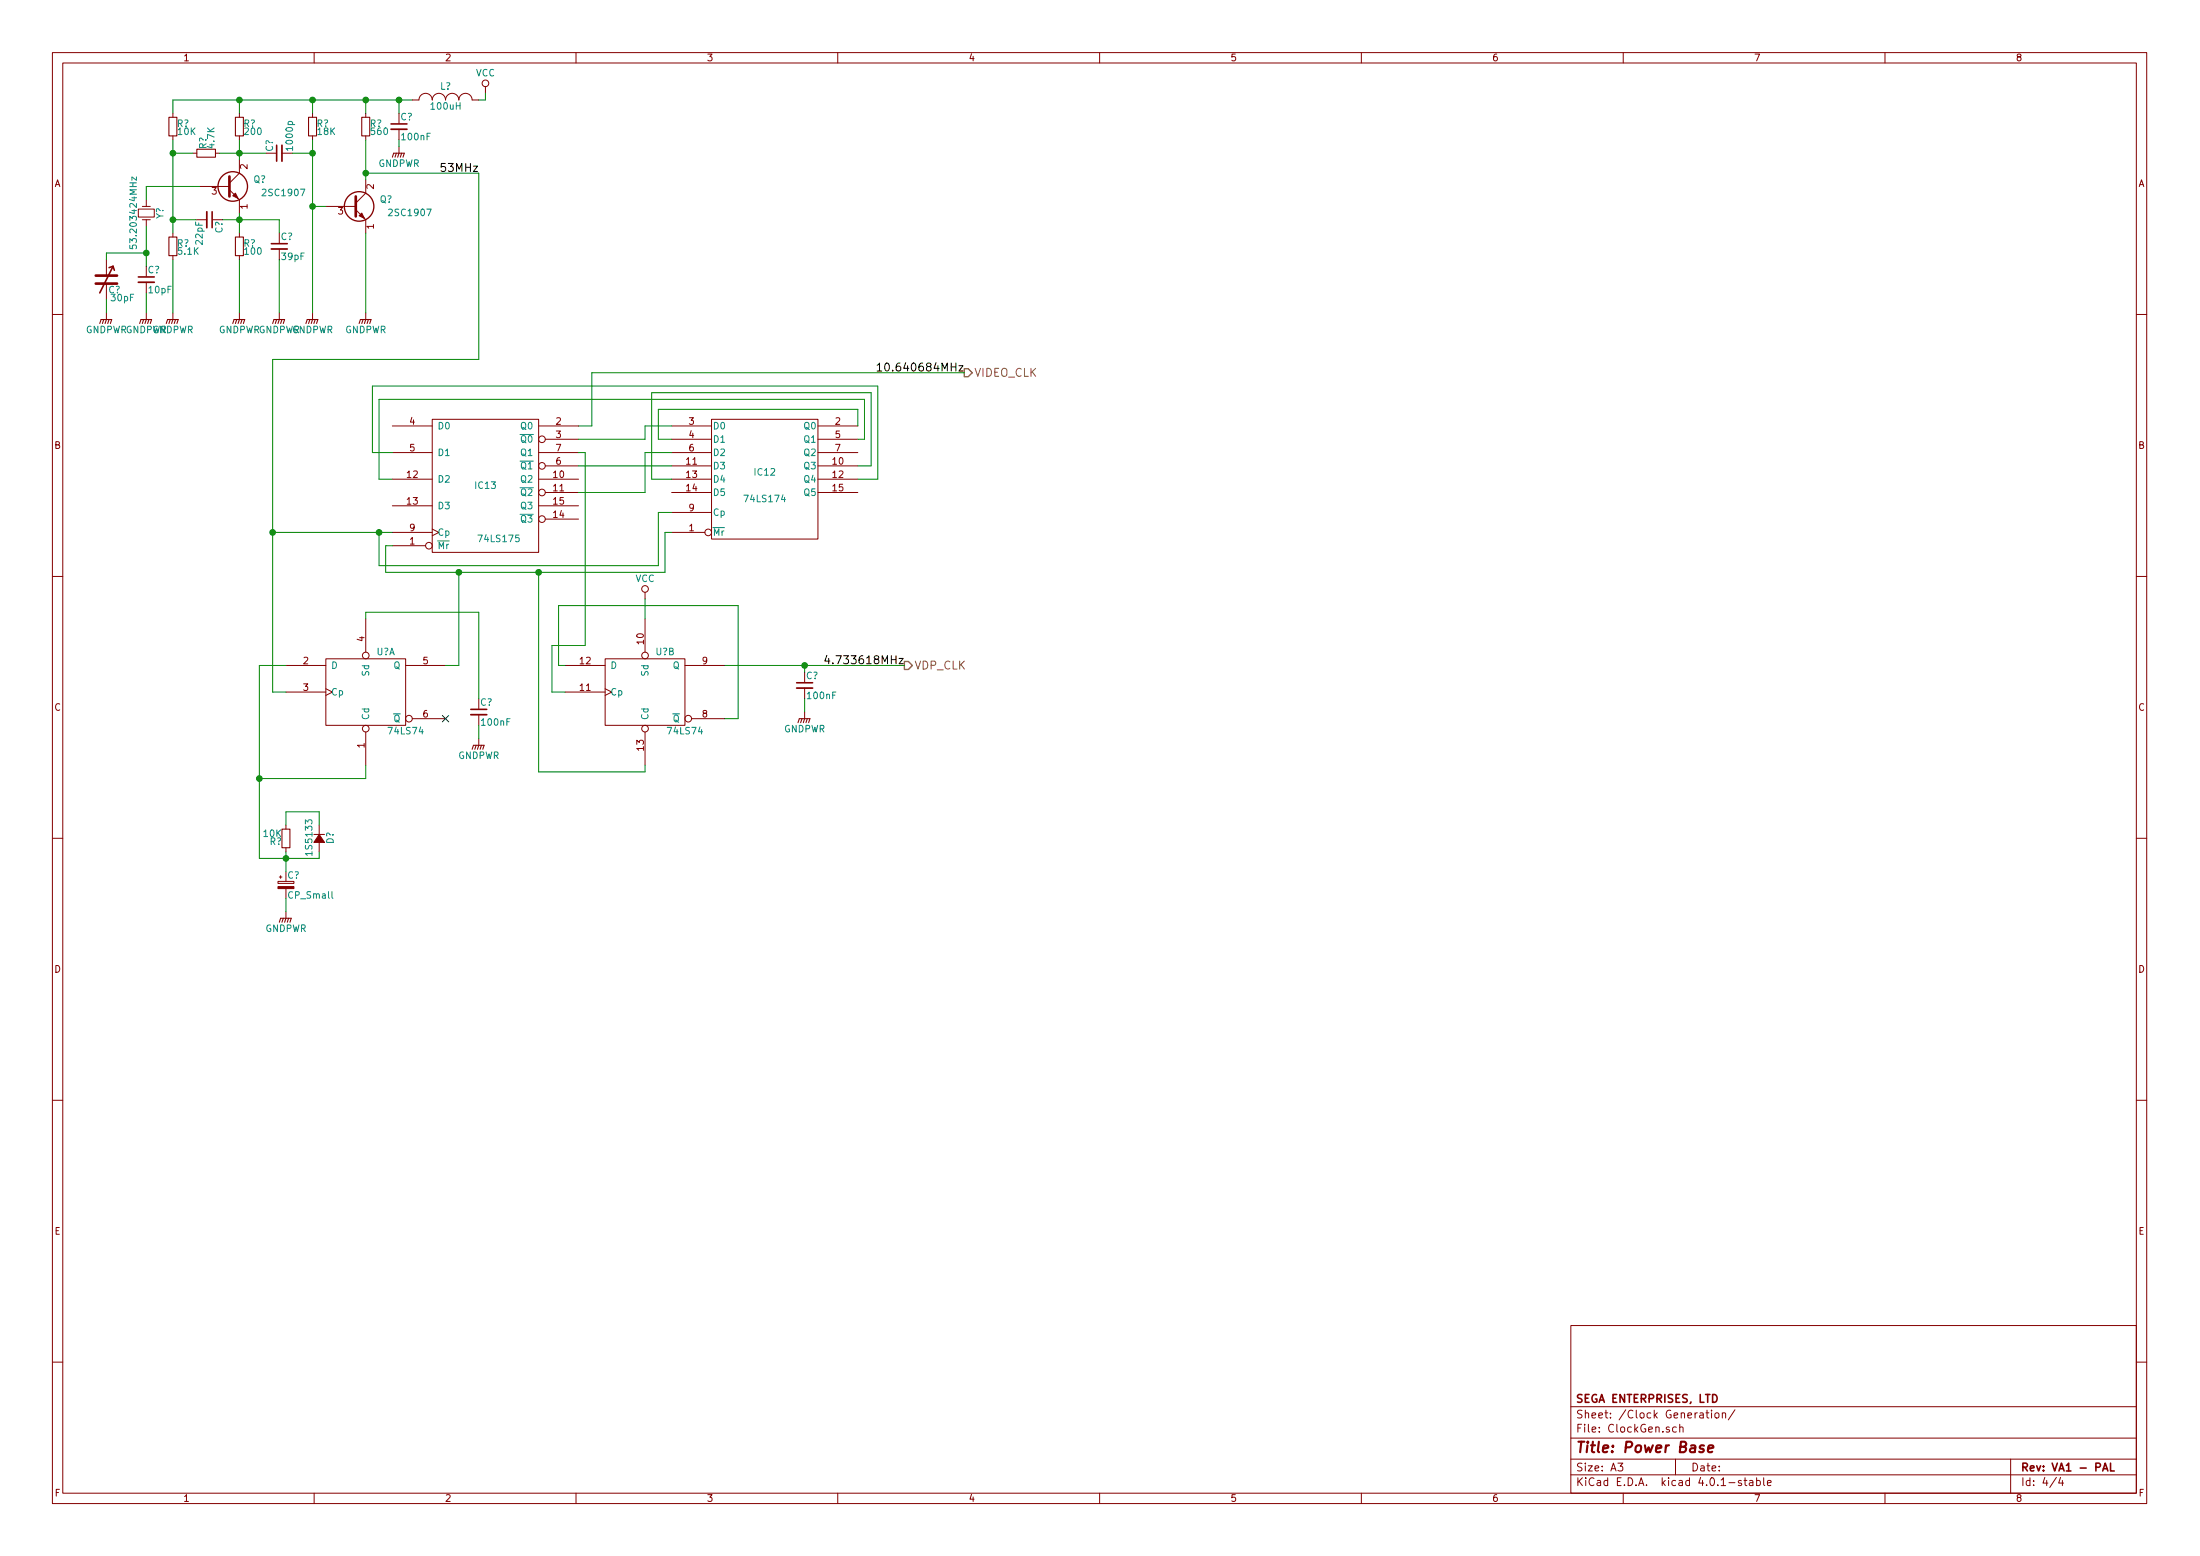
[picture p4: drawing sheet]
EESchema Schematic File Version 2
LIBS:power
LIBS:device
LIBS:transistors
LIBS:conn
LIBS:linear
LIBS:regul
LIBS:74xx
LIBS:cmos4000
LIBS:adc-dac
LIBS:memory
LIBS:xilinx
LIBS:microcontrollers
LIBS:dsp
LIBS:microchip
LIBS:analog_switches
LIBS:motorola
LIBS:texas
LIBS:intel
LIBS:audio
LIBS:interface
LIBS:digital-audio
LIBS:philips
LIBS:display
LIBS:cypress
LIBS:siliconi
LIBS:opto
LIBS:atmel
LIBS:contrib
LIBS:valves
LIBS:SMS_Chips
LIBS:SMSSchematic-cache
EELAYER 25 0
EELAYER END
$Descr A3 16535 11693
encoding utf-8
Sheet 4 4
Title "Power Base"
Date ""
Rev "VA1 - PAL"
Comp "SEGA ENTERPRISES, LTD"
Comment1 ""
Comment2 ""
Comment3 ""
Comment4 ""
$EndDescr
Text HLabel 7250 2800 2    60   Output ~ 0
VIDEO_CLK
Text HLabel 6800 5000 2    60   Output ~ 0
VDP_CLK
$Comp
L 74LS174 IC12
U 1 1
P 5750 3600
F 0 "IC12" H 5750 3650 50  0000 C CNN
F 1 "74LS174" H 5750 3450 50  0000 C CNN
F 2 "" H 5750 3600 50  0000 C CNN
F 3 "" H 5750 3600 50  0000 C CNN
	1    5750 3600
	1    0    0    -1  
$EndComp
$Comp
L 74LS175 IC13
U 1 1
P 3650 3650
F 0 "IC13" H 3650 3650 50  0000 C CNN
F 1 "74LS175" H 3750 3250 50  0000 C CNN
F 2 "" H 3650 3650 50  0000 C CNN
F 3 "" H 3650 3650 50  0000 C CNN
	1    3650 3650
	1    0    0    -1  
$EndComp
Wire Wire Line
	4350 3300 4850 3300
Wire Wire Line
	4850 3300 4850 3200
Wire Wire Line
	4850 3200 5050 3200
Wire Wire Line
	6450 3200 6450 3075
Wire Wire Line
	6450 3075 4950 3075
Wire Wire Line
	4950 3075 4950 3300
Wire Wire Line
	4950 3300 5050 3300
Wire Wire Line
	2850 3600 2950 3600
Wire Wire Line
	2850 3000 2850 3600
Wire Wire Line
	2850 3000 6500 3000
Wire Wire Line
	6500 3000 6500 3300
Wire Wire Line
	6500 3300 6450 3300
Wire Wire Line
	4350 3700 4850 3700
Wire Wire Line
	4850 3700 4850 3400
Wire Wire Line
	4850 3400 5050 3400
Wire Wire Line
	5050 3850 4950 3850
Wire Wire Line
	4950 3850 4950 4250
Wire Wire Line
	4950 4250 2850 4250
Wire Wire Line
	2850 4250 2850 4000
Wire Wire Line
	2050 4000 2950 4000
Connection ~ 2850 4000
Wire Wire Line
	6450 3500 6550 3500
Wire Wire Line
	6550 3500 6550 2950
Wire Wire Line
	6550 2950 4900 2950
Wire Wire Line
	4900 2950 4900 3600
Wire Wire Line
	4900 3600 5050 3600
Wire Wire Line
	6450 3600 6600 3600
Wire Wire Line
	6600 3600 6600 2900
Wire Wire Line
	6600 2900 2800 2900
Wire Wire Line
	2800 2900 2800 3400
Wire Wire Line
	2800 3400 2950 3400
$Comp
L CTRIM C?
U 1 1
P 800 2100
F 0 "C?" H 860 2020 50  0000 C CNN
F 1 "30pF" H 920 1960 50  0000 C CNN
F 2 "" H 800 2100 50  0000 C CNN
F 3 "" H 800 2100 50  0000 C CNN
	1    800  2100
	1    0    0    -1  
$EndComp
$Comp
L GNDPWR #PWR?
U 1 1
P 800 2350
F 0 "#PWR?" H 800 2150 50  0001 C CNN
F 1 "GNDPWR" H 800 2220 50  0000 C CNN
F 2 "" H 800 2300 50  0000 C CNN
F 3 "" H 800 2300 50  0000 C CNN
	1    800  2350
	1    0    0    -1  
$EndComp
Wire Wire Line
	800  2350 800  2250
$Comp
L C_Small C?
U 1 1
P 1100 2100
F 0 "C?" H 1110 2170 50  0000 L CNN
F 1 "10pF" H 1110 2020 50  0000 L CNN
F 2 "" H 1100 2100 50  0000 C CNN
F 3 "" H 1100 2100 50  0000 C CNN
	1    1100 2100
	1    0    0    -1  
$EndComp
$Comp
L GNDPWR #PWR?
U 1 1
P 1100 2350
F 0 "#PWR?" H 1100 2150 50  0001 C CNN
F 1 "GNDPWR" H 1100 2220 50  0000 C CNN
F 2 "" H 1100 2300 50  0000 C CNN
F 3 "" H 1100 2300 50  0000 C CNN
	1    1100 2350
	1    0    0    -1  
$EndComp
Wire Wire Line
	1100 2200 1100 2350
$Comp
L Crystal_Small Y?
U 1 1
P 1100 1600
F 0 "Y?" H 1100 1700 50  0000 C CNN
F 1 "53.203424MHz" H 1100 1500 50  0000 C CNN
F 2 "" H 1100 1600 50  0000 C CNN
F 3 "" H 1100 1600 50  0000 C CNN
	1    1100 1600
	0    1    1    0   
$EndComp
Wire Wire Line
	800  1950 800  1900
Wire Wire Line
	800  1900 1100 1900
Wire Wire Line
	1100 1700 1100 2000
Connection ~ 1100 1900
$Comp
L Q_NPN_ECB Q?
U 1 1
P 1700 1400
F 0 "Q?" H 2000 1450 50  0000 R CNN
F 1 "2SC1907" H 2300 1350 50  0000 R CNN
F 2 "" H 1900 1500 50  0000 C CNN
F 3 "" H 1700 1400 50  0000 C CNN
	1    1700 1400
	1    0    0    -1  
$EndComp
$Comp
L R_Small R?
U 1 1
P 1300 950
F 0 "R?" H 1330 970 50  0000 L CNN
F 1 "10K" H 1330 910 50  0000 L CNN
F 2 "" H 1300 950 50  0000 C CNN
F 3 "" H 1300 950 50  0000 C CNN
	1    1300 950 
	1    0    0    -1  
$EndComp
$Comp
L R_Small R?
U 1 1
P 1300 1850
F 0 "R?" H 1330 1870 50  0000 L CNN
F 1 "5.1K" H 1330 1810 50  0000 L CNN
F 2 "" H 1300 1850 50  0000 C CNN
F 3 "" H 1300 1850 50  0000 C CNN
	1    1300 1850
	1    0    0    -1  
$EndComp
$Comp
L C_Small C?
U 1 1
P 1575 1650
F 0 "C?" H 1585 1720 50  0000 L CNN
F 1 "22pF" H 1585 1570 50  0000 L CNN
F 2 "" H 1575 1650 50  0000 C CNN
F 3 "" H 1575 1650 50  0000 C CNN
	1    1575 1650
	0    1    1    0   
$EndComp
$Comp
L R_Small R?
U 1 1
P 1800 1850
F 0 "R?" H 1830 1870 50  0000 L CNN
F 1 "100" H 1830 1810 50  0000 L CNN
F 2 "" H 1800 1850 50  0000 C CNN
F 3 "" H 1800 1850 50  0000 C CNN
	1    1800 1850
	1    0    0    -1  
$EndComp
$Comp
L C_Small C?
U 1 1
P 2100 1850
F 0 "C?" H 2110 1920 50  0000 L CNN
F 1 "39pF" H 2110 1770 50  0000 L CNN
F 2 "" H 2100 1850 50  0000 C CNN
F 3 "" H 2100 1850 50  0000 C CNN
	1    2100 1850
	1    0    0    -1  
$EndComp
Wire Wire Line
	1100 1500 1100 1400
Wire Wire Line
	1100 1400 1500 1400
Wire Wire Line
	1300 1050 1300 1750
$Comp
L R_Small R?
U 1 1
P 1550 1150
F 0 "R?" H 1580 1170 50  0000 L CNN
F 1 "4.7K" H 1580 1110 50  0000 L CNN
F 2 "" H 1550 1150 50  0000 C CNN
F 3 "" H 1550 1150 50  0000 C CNN
	1    1550 1150
	0    -1   -1   0   
$EndComp
Wire Wire Line
	1450 1150 1300 1150
Connection ~ 1300 1150
Wire Wire Line
	1650 1150 2000 1150
Wire Wire Line
	1800 1050 1800 1200
$Comp
L R_Small R?
U 1 1
P 1800 950
F 0 "R?" H 1830 970 50  0000 L CNN
F 1 "200" H 1830 910 50  0000 L CNN
F 2 "" H 1800 950 50  0000 C CNN
F 3 "" H 1800 950 50  0000 C CNN
	1    1800 950 
	1    0    0    -1  
$EndComp
Wire Wire Line
	1300 850  1300 750 
Wire Wire Line
	1300 750  3100 750 
Wire Wire Line
	1800 750  1800 850 
Connection ~ 1800 1150
Wire Wire Line
	1475 1650 1300 1650
Connection ~ 1300 1650
Wire Wire Line
	1675 1650 2100 1650
Wire Wire Line
	1800 1600 1800 1750
Connection ~ 1800 1650
Wire Wire Line
	2100 1650 2100 1750
$Comp
L GNDPWR #PWR?
U 1 1
P 1300 2350
F 0 "#PWR?" H 1300 2150 50  0001 C CNN
F 1 "GNDPWR" H 1300 2220 50  0000 C CNN
F 2 "" H 1300 2300 50  0000 C CNN
F 3 "" H 1300 2300 50  0000 C CNN
	1    1300 2350
	1    0    0    -1  
$EndComp
Wire Wire Line
	1300 2350 1300 1950
$Comp
L GNDPWR #PWR?
U 1 1
P 1800 2350
F 0 "#PWR?" H 1800 2150 50  0001 C CNN
F 1 "GNDPWR" H 1800 2220 50  0000 C CNN
F 2 "" H 1800 2300 50  0000 C CNN
F 3 "" H 1800 2300 50  0000 C CNN
	1    1800 2350
	1    0    0    -1  
$EndComp
$Comp
L GNDPWR #PWR?
U 1 1
P 2100 2350
F 0 "#PWR?" H 2100 2150 50  0001 C CNN
F 1 "GNDPWR" H 2100 2220 50  0000 C CNN
F 2 "" H 2100 2300 50  0000 C CNN
F 3 "" H 2100 2300 50  0000 C CNN
	1    2100 2350
	1    0    0    -1  
$EndComp
Wire Wire Line
	2100 2350 2100 1950
Wire Wire Line
	1800 1950 1800 2350
$Comp
L C_Small C?
U 1 1
P 2100 1150
F 0 "C?" H 2110 1220 50  0000 L CNN
F 1 "1000p" H 2110 1070 50  0000 L CNN
F 2 "" H 2100 1150 50  0000 C CNN
F 3 "" H 2100 1150 50  0000 C CNN
	1    2100 1150
	0    -1   -1   0   
$EndComp
$Comp
L R_Small R?
U 1 1
P 2350 950
F 0 "R?" H 2380 970 50  0000 L CNN
F 1 "18K" H 2380 910 50  0000 L CNN
F 2 "" H 2350 950 50  0000 C CNN
F 3 "" H 2350 950 50  0000 C CNN
	1    2350 950 
	1    0    0    -1  
$EndComp
Connection ~ 1800 750 
Wire Wire Line
	2200 1150 2350 1150
$Comp
L GNDPWR #PWR?
U 1 1
P 2350 2350
F 0 "#PWR?" H 2350 2150 50  0001 C CNN
F 1 "GNDPWR" H 2350 2220 50  0000 C CNN
F 2 "" H 2350 2300 50  0000 C CNN
F 3 "" H 2350 2300 50  0000 C CNN
	1    2350 2350
	1    0    0    -1  
$EndComp
Wire Wire Line
	2350 1050 2350 2350
Wire Wire Line
	2350 750  2350 850 
Connection ~ 2350 1150
$Comp
L Q_NPN_ECB Q?
U 1 1
P 2650 1550
F 0 "Q?" H 2950 1600 50  0000 R CNN
F 1 "2SC1907" H 3250 1500 50  0000 R CNN
F 2 "" H 2850 1650 50  0000 C CNN
F 3 "" H 2650 1550 50  0000 C CNN
	1    2650 1550
	1    0    0    -1  
$EndComp
$Comp
L R_Small R?
U 1 1
P 2750 950
F 0 "R?" H 2780 970 50  0000 L CNN
F 1 "560" H 2780 910 50  0000 L CNN
F 2 "" H 2750 950 50  0000 C CNN
F 3 "" H 2750 950 50  0000 C CNN
	1    2750 950 
	1    0    0    -1  
$EndComp
$Comp
L GNDPWR #PWR?
U 1 1
P 2750 2350
F 0 "#PWR?" H 2750 2150 50  0001 C CNN
F 1 "GNDPWR" H 2750 2220 50  0000 C CNN
F 2 "" H 2750 2300 50  0000 C CNN
F 3 "" H 2750 2300 50  0000 C CNN
	1    2750 2350
	1    0    0    -1  
$EndComp
Wire Wire Line
	2750 2350 2750 1750
Wire Wire Line
	2450 1550 2350 1550
Connection ~ 2350 1550
Wire Wire Line
	2750 1050 2750 1350
Wire Wire Line
	2750 750  2750 850 
Connection ~ 2350 750 
$Comp
L INDUCTOR_SMALL L?
U 1 1
P 3350 750
F 0 "L?" H 3350 850 50  0000 C CNN
F 1 "100uH" H 3350 700 50  0000 C CNN
F 2 "" H 3350 750 50  0000 C CNN
F 3 "" H 3350 750 50  0000 C CNN
	1    3350 750 
	1    0    0    -1  
$EndComp
Connection ~ 2750 750 
$Comp
L VCC #PWR?
U 1 1
P 3650 700
F 0 "#PWR?" H 3650 550 50  0001 C CNN
F 1 "VCC" H 3650 850 50  0000 C CNN
F 2 "" H 3650 700 50  0000 C CNN
F 3 "" H 3650 700 50  0000 C CNN
	1    3650 700 
	1    0    0    -1  
$EndComp
Wire Wire Line
	3650 700  3650 750 
Wire Wire Line
	3650 750  3600 750 
$Comp
L C_Small C?
U 1 1
P 3000 950
F 0 "C?" H 3010 1020 50  0000 L CNN
F 1 "100nF" H 3010 870 50  0000 L CNN
F 2 "" H 3000 950 50  0000 C CNN
F 3 "" H 3000 950 50  0000 C CNN
	1    3000 950 
	1    0    0    -1  
$EndComp
$Comp
L GNDPWR #PWR?
U 1 1
P 3000 1100
F 0 "#PWR?" H 3000 900 50  0001 C CNN
F 1 "GNDPWR" H 3000 970 50  0000 C CNN
F 2 "" H 3000 1050 50  0000 C CNN
F 3 "" H 3000 1050 50  0000 C CNN
	1    3000 1100
	1    0    0    -1  
$EndComp
Wire Wire Line
	3000 1050 3000 1100
Wire Wire Line
	3000 750  3000 850 
Connection ~ 3000 750 
Wire Wire Line
	2750 1300 3600 1300
Connection ~ 2750 1300
Text Label 3600 1300 2    60   ~ 0
53MHz
$Comp
L 74LS74 U?
U 1 1
P 2750 5200
F 0 "U?" H 2900 5500 50  0000 C CNN
F 1 "74LS74" H 3050 4905 50  0000 C CNN
F 2 "" H 2750 5200 50  0000 C CNN
F 3 "" H 2750 5200 50  0000 C CNN
	1    2750 5200
	1    0    0    -1  
$EndComp
$Comp
L 74LS74 U?
U 2 1
P 4850 5200
F 0 "U?" H 5000 5500 50  0000 C CNN
F 1 "74LS74" H 5150 4905 50  0000 C CNN
F 2 "" H 4850 5200 50  0000 C CNN
F 3 "" H 4850 5200 50  0000 C CNN
	2    4850 5200
	1    0    0    -1  
$EndComp
Text Label 6800 5000 2    60   ~ 0
4.733618MHz
Wire Wire Line
	5450 5000 6800 5000
Text Label 7250 2800 2    60   ~ 0
10.640684MHz
Wire Wire Line
	4450 2800 7250 2800
Wire Wire Line
	4450 2800 4450 3200
Wire Wire Line
	4450 3200 4350 3200
$Comp
L C_Small C?
U 1 1
P 3600 5350
F 0 "C?" H 3610 5420 50  0000 L CNN
F 1 "100nF" H 3610 5270 50  0000 L CNN
F 2 "" H 3600 5350 50  0000 C CNN
F 3 "" H 3600 5350 50  0000 C CNN
	1    3600 5350
	1    0    0    -1  
$EndComp
$Comp
L GNDPWR #PWR?
U 1 1
P 3600 5550
F 0 "#PWR?" H 3600 5350 50  0001 C CNN
F 1 "GNDPWR" H 3600 5420 50  0000 C CNN
F 2 "" H 3600 5500 50  0000 C CNN
F 3 "" H 3600 5500 50  0000 C CNN
	1    3600 5550
	1    0    0    -1  
$EndComp
Wire Wire Line
	3600 5450 3600 5550
Wire Wire Line
	2750 4650 2750 4600
Wire Wire Line
	2750 4600 3600 4600
Wire Wire Line
	3600 4600 3600 5250
Wire Wire Line
	5050 4000 5000 4000
Wire Wire Line
	5000 4000 5000 4300
Wire Wire Line
	5000 4300 2900 4300
Wire Wire Line
	3450 4300 3450 5000
Wire Wire Line
	3450 5000 3350 5000
Wire Wire Line
	2950 4100 2900 4100
Wire Wire Line
	2900 4100 2900 4300
Connection ~ 3450 4300
Wire Wire Line
	4850 5750 4850 5800
Wire Wire Line
	4850 5800 4050 5800
Wire Wire Line
	4050 5800 4050 4300
Connection ~ 4050 4300
$Comp
L C_Small C?
U 1 1
P 6050 5150
F 0 "C?" H 6060 5220 50  0000 L CNN
F 1 "100nF" H 6060 5070 50  0000 L CNN
F 2 "" H 6050 5150 50  0000 C CNN
F 3 "" H 6050 5150 50  0000 C CNN
	1    6050 5150
	1    0    0    -1  
$EndComp
$Comp
L GNDPWR #PWR?
U 1 1
P 6050 5350
F 0 "#PWR?" H 6050 5150 50  0001 C CNN
F 1 "GNDPWR" H 6050 5220 50  0000 C CNN
F 2 "" H 6050 5300 50  0000 C CNN
F 3 "" H 6050 5300 50  0000 C CNN
	1    6050 5350
	1    0    0    -1  
$EndComp
Wire Wire Line
	6050 5250 6050 5350
Wire Wire Line
	6050 5050 6050 5000
Connection ~ 6050 5000
Wire Wire Line
	2050 2700 2050 5200
Wire Wire Line
	2050 5200 2150 5200
Wire Wire Line
	3600 1300 3600 2700
Wire Wire Line
	3600 2700 2050 2700
Connection ~ 2050 4000
Wire Wire Line
	2150 5000 1950 5000
Wire Wire Line
	1950 5000 1950 6450
Wire Wire Line
	1950 5850 2750 5850
Wire Wire Line
	2750 5850 2750 5750
$Comp
L D_Small D?
U 1 1
P 2400 6300
F 0 "D?" H 2350 6380 50  0000 L CNN
F 1 "1S5133" H 2250 6220 50  0000 L CNN
F 2 "" V 2400 6300 50  0000 C CNN
F 3 "" V 2400 6300 50  0000 C CNN
	1    2400 6300
	0    1    1    0   
$EndComp
$Comp
L R_Small R?
U 1 1
P 2150 6300
F 0 "R?" H 2180 6320 50  0000 L CNN
F 1 "10K" H 2180 6260 50  0000 L CNN
F 2 "" H 2150 6300 50  0000 C CNN
F 3 "" H 2150 6300 50  0000 C CNN
	1    2150 6300
	-1   0    0    1   
$EndComp
$Comp
L CP_Small C?
U 1 1
P 2150 6650
F 0 "C?" H 2160 6720 50  0000 L CNN
F 1 "CP_Small" H 2160 6570 50  0000 L CNN
F 2 "" H 2150 6650 50  0000 C CNN
F 3 "" H 2150 6650 50  0000 C CNN
	1    2150 6650
	1    0    0    -1  
$EndComp
$Comp
L GNDPWR #PWR?
U 1 1
P 2150 6850
F 0 "#PWR?" H 2150 6650 50  0001 C CNN
F 1 "GNDPWR" H 2150 6720 50  0000 C CNN
F 2 "" H 2150 6800 50  0000 C CNN
F 3 "" H 2150 6800 50  0000 C CNN
	1    2150 6850
	1    0    0    -1  
$EndComp
Wire Wire Line
	2150 6750 2150 6850
Wire Wire Line
	2150 6400 2150 6550
Wire Wire Line
	1950 6450 2400 6450
Wire Wire Line
	2400 6450 2400 6400
Connection ~ 2150 6450
Wire Wire Line
	2400 6200 2400 6100
Wire Wire Line
	2400 6100 2150 6100
Wire Wire Line
	2150 6100 2150 6200
Connection ~ 1950 5850
NoConn ~ 3350 5400
Wire Wire Line
	4250 5000 4200 5000
Wire Wire Line
	4200 5000 4200 4550
Wire Wire Line
	4200 4550 5550 4550
Wire Wire Line
	5550 4550 5550 5400
Wire Wire Line
	5550 5400 5450 5400
$Comp
L VCC #PWR?
U 1 1
P 4850 4500
F 0 "#PWR?" H 4850 4350 50  0001 C CNN
F 1 "VCC" H 4850 4650 50  0000 C CNN
F 2 "" H 4850 4500 50  0000 C CNN
F 3 "" H 4850 4500 50  0000 C CNN
	1    4850 4500
	1    0    0    -1  
$EndComp
Wire Wire Line
	4850 4500 4850 4650
Wire Wire Line
	4350 3400 4400 3400
Wire Wire Line
	4400 3400 4400 4850
Wire Wire Line
	4400 4850 4150 4850
Wire Wire Line
	4150 4850 4150 5200
Wire Wire Line
	4150 5200 4250 5200
Wire Wire Line
	4350 3500 5050 3500
$EndSCHEMATC
